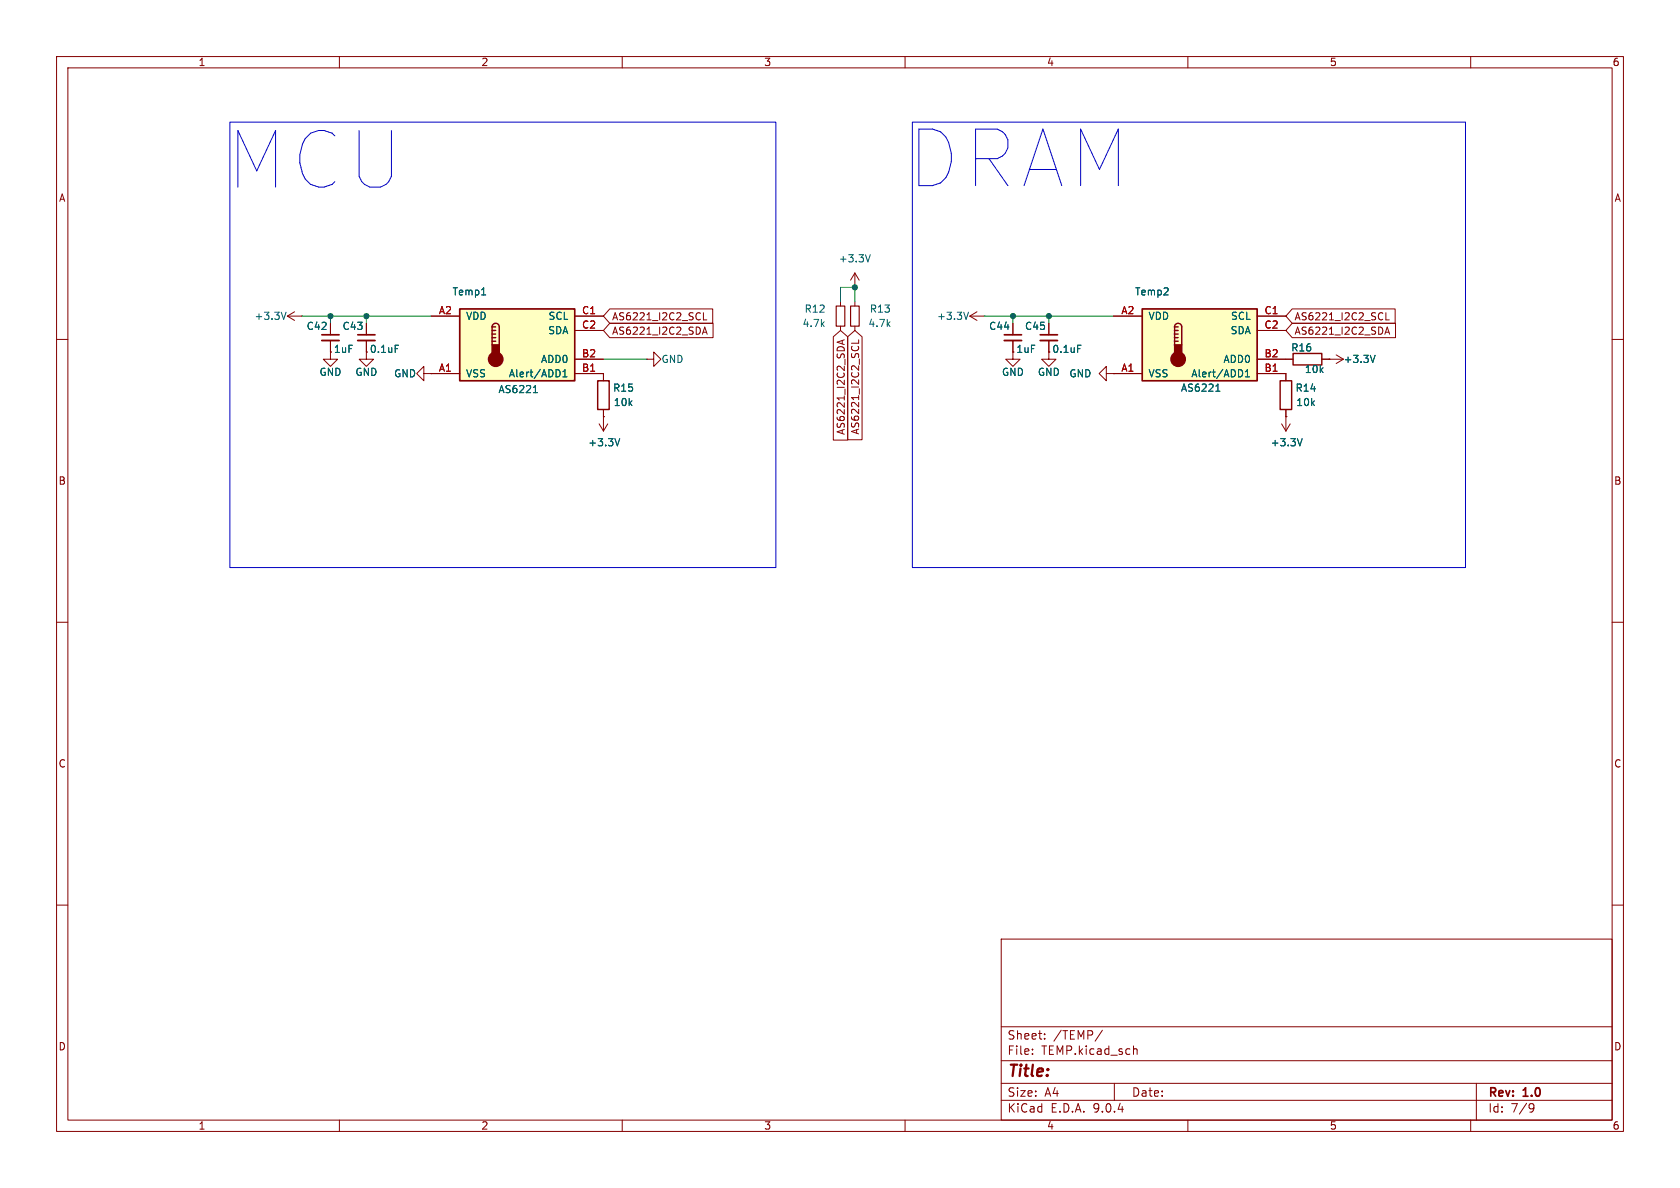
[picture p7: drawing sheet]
<svg xmlns="http://www.w3.org/2000/svg" width="297mm" height="210mm" viewBox="0 0 297 210" stroke-linecap="round" stroke-linejoin="round" font-family="sans-serif">
<g fill="none" stroke="#840000" stroke-width=".18">
<path d="M10 10h277v190h-277zM12 12h273v186h-273zM60 10v2M110 10v2M160 10v2M210 10v2M260 10v2M64.8 57.2v2M148.6 53.3v.8M148.6 57.7v.7M10 60h2M58.4 62.2v1.3h1.3l-1.3 1.3-1.3-1.3h1.3"/>
<path d="M58.4 62.2h.1M64.8 60.2v2M105.9 74.9l.8 1.3M106.7 73.7h.1M106.7 66v1.3M106.7 72.4v3.8M107.4 74.9l-.7 1.3M114.3 63.5h1.3v-1.3l1.2 1.3-1.2 1.3v-1.3M114.3 63.5h.1M285 60h2M10 110h2M285 110h2"/>
<path d="M10 160h2M177 166h108v32h-108zM285 160h2M60 198v2M110 198v2M160 198v2M177 194.5h108M177 191.5h108M177 187.5h108M177 181.5h108M182.5 186.3v.1M182.5 185.5v.1"/>
<path d="M184.7 183.6v.1M184.7 182.8v.1M194.9 182.1l-1.3 2M197 191.5v3M200.4 184.9v1.5M200.4 185.5l.2-.1 .4 .1v.9M210 198v2M260 198v2M261 191.5v6.5M270.6 195.1l.5 .1a.99 .99 0 0 1-.4 1.4h-.2M271.2 195.7l-.3 .3h-.3"/>
</g>
<path d="M147.8 54.1h1.6v3.6h-1.6z" fill="none" stroke="#840000" stroke-width=".2"/>
<path d="M69.9 61h.6M109.6 77.5l-.5 1.3" fill="none" stroke="#006464" stroke-width=".18"/>
<path d="M105.7 67.3h2v5.1h-2z" fill="none" stroke="#840000" stroke-width=".25"/>
<path d="M63.2 59.2h3.1" fill="none" stroke="#840000" stroke-width=".3"/>
<path d="M63.2 60.2h3.1" fill="none" stroke="#840000" stroke-width=".33"/>
<path d="M81.3 54.6h20.3v12.7h-20.3z" fill="#ffffc2"/>
<path d="M87 57.8a.64 .64 0 0 1 .6-.6 .64 .64 0 0 1 .7 .6v3.2M87 57.8v3.2M87 57.8h.6M87 58.4h.6M87 59.1h.6M87 59.7h.6M87 60.3h.6M226.3 67.3h2v5.1h-2zM228.6 62.5h5.1v2h-5.1z" fill="none" stroke="#840000" stroke-width=".25"/>
<g fill="#840000" stroke="#840000" stroke-width=".25">
<path d="M87 61h1.3v1.9h-1.3z"/>
<circle cx="87.6" cy="63.5" r="1.27"/>
</g>
<path d="M56.9 59.2h3M81.3 54.6h20.3v12.7h-20.3z" fill="none" stroke="#840000" stroke-width=".3"/>
<g fill="none" stroke="#840000" stroke-width=".18">
<path d="M58.4 57.2v2M76.2 55.9h5.1M101.6 55.9h5.1M101.6 58.4h5.1M151.1 50.8h.1M151.1 48.3v2.5M151.1 53.3v.8M151.1 57.7v.7M151.1 48.3l-.7 1.2M151.1 48.3l.8 1.2M171.4 55.9h2.6M171.4 55.9l1.3 .7"/>
<path d="M172.7 55.1l-1.3 .8M174 55.9h.1M58.4 60.2v2M64.8 62.2v1.3h1.2l-1.2 1.3-1.3-1.3h1.3M76.2 66h5.1M101.6 66h5.1M101.6 63.5h5.1M195.6 66v-1.2l-1.3 1.2 1.3 1.3v-1.3h1.2M196.8 66h.1M227.3 63.5h1.3M227.3 66v1.3M227.3 72.4v1.3"/>
<path d="M233.7 63.5h3.8M234.9 63.5h.1M236.2 62.7l1.3 .8M237.5 63.5l-1.3 .8"/>
</g>
<path d="M85.1 52.1h.8M153.9 45l-.5 1.3M171.2 55.2l-.4 1.3M94.3 69.4h.7M94.5 68.3l.2-.2v1.3M99 65.7v.6M99.5 66.6h.7M99.5 65.7l.4-.4v1.3M243.1 62.8l-.4 1.3" fill="none" stroke="#006464" stroke-width=".18"/>
<path d="M150.4 54.1h1.5v3.6h-1.5z" fill="none" stroke="#840000" stroke-width=".2"/>
<path d="M56.9 60.2h3" fill="none" stroke="#840000" stroke-width=".33"/>
<path d="M201.9 54.6h20.3v12.7h-20.3z" fill="#ffffc2"/>
<path d="M207.6 57.8a.64 .64 0 0 1 .7-.6 .64 .64 0 0 1 .6 .6v3.2M207.6 57.8v3.2M207.6 57.8h.7M207.6 58.4h.7M207.6 59.1h.7M207.6 59.7h.7M207.6 60.3h.7" fill="none" stroke="#840000" stroke-width=".25"/>
<g fill="#840000" stroke="#840000" stroke-width=".25">
<path d="M207.6 61h1.3v1.9h-1.3z"/>
<circle cx="208.3" cy="63.5" r="1.27"/>
</g>
<path d="M177.5 59.2h3.1M183.9 59.2h3M201.9 54.6h20.3v12.7h-20.3z" fill="none" stroke="#840000" stroke-width=".3"/>
<g fill="none" stroke="#840000" stroke-width=".18">
<path d="M50.8 55.9h2.5M50.8 55.9l1.3 .7M52.1 55.1l-1.3 .8M53.3 55.9h.1M58.4 57.2v2M64.8 57.2v2M76.2 55.9h5.1M101.6 55.9h5.1M101.6 58.4h5.1M107.8 54.6h18.2v2.6h-18.2l-1.1-1.3zM107.8 57.1h18.3v2.6h-18.3l-1.1-1.3zM124.2 59.1l.4-1.3 .4 1.3"/>
<path d="M124.3 58.7h.6M124.4 55.3v1.3h.6M147.3 59.5l1.3-1.1 1.3 1.1v18.3h-2.6zM149.9 59.5l1.2-1.1 1.3 1.1v18.2h-2.5zM179.1 57.2v2M185.4 57.2v2M196.8 55.9h5.1M222.2 55.9h5.1M222.2 58.4h5.1M228.4 57.1h18.3v2.6h-18.3l-1.1-1.3zM228.4 54.6h18.2v2.6h-18.2l-1.1-1.3zM244.8 59.1l.4-1.3 .5 1.3"/>
<path d="M244.9 58.7h.7M245 55.3v1.3h.6M58.4 62.2h.1M58.4 60.2v2M64.8 60.2v2M74.9 66v-1.2l-1.2 1.2 1.2 1.3v-1.3h1.3M76.2 66h.1M76.2 66h5.1M101.6 66h5.1v1.3M101.6 63.5h5.1M106.7 73.7h.1M106.7 72.4v1.3"/>
<path d="M148.9 60.2v.6M149.3 60.1l-1.3 .4 1.3 .4M151.8 60.1v.6h-1.3M179.1 62.2v1.3h1.2l-1.2 1.3-1.3-1.3h1.3M179.1 62.2h.1M179.1 60.2v2M185.4 60.2v3.3h1.3l-1.3 1.3-1.3-1.3h1.3M196.8 66h.1M196.8 66h5.1M222.2 66h5.1v1.3M222.2 63.5h6.4M226.6 74.9l.7 1.3"/>
<path d="M227.3 73.7h.1M227.3 72.4v3.8M228.1 74.9l-.8 1.3M233.7 63.5h1.2M234.9 63.5h.1"/>
</g>
<g fill="none" stroke="#006464" stroke-width=".18">
<path d="M50.6 55.2l-.5 1.3M85.1 52.1h.8M69.9 61h.6M94.3 69.4h.7M94.5 68.3l.2-.2v1.3M99 65.7v.6M99.5 66.6h.7M99.5 65.7l.4-.4v1.3M109.6 77.5l-.5 1.3M190.5 61h.6M214.9 69.2h.8M215.2 68.1l.1-.2v1.3"/>
<path d="M219.6 65.7v.6M220.2 66.6h.7M220.2 65.7l.3-.4v1.3M230.2 77.5l-.4 1.3M243.1 62.8l-.4 1.3"/>
</g>
<path d="M177.5 60.2h3.1M183.9 60.2h3" fill="none" stroke="#840000" stroke-width=".33"/>
<path d="M53.3 55.9h22.9M58.4 55.9v1.3M64.8 55.9v1.3M148.6 53.3v-2.5h2.5v2.5M174 55.9h22.8M179.1 55.9v1.3M185.4 55.9v1.3M106.7 63.5h7.6" fill="none" stroke="#009600" stroke-width=".18"/>
<path d="M40.6 21.6h96.6v78.7h-96.6zM161.3 21.6h97.8v78.7h-97.8z" fill="none" stroke="#0000c2" stroke-width=".18"/>
<g fill="#009600" stroke="#009600" stroke-width=".18">
<circle cx="185.4" cy="55.9" r=".46"/>
<circle cx="179.1" cy="55.9" r=".46"/>
<circle cx="151.1" cy="50.8" r=".46"/>
<circle cx="58.4" cy="55.9" r=".46"/>
<circle cx="64.8" cy="55.9" r=".46"/>
</g>
<g font-size="13.9" fill="#0000c2">
<text x="40.4" y="33.7">MCU</text>
<text x="160.9" y="33.4">DRAM</text>
</g>
<text font-size="2.8" fill="#840000" x="178" y="190.9">Title:</text>
<g font-size="2.1" fill="#840000">
<text x="178" y="184">Sheet:</text>
<text x="186.2" y="184">/TEMP/</text>
<text x="178" y="186.7">File:</text>
<text x="184.1" y="186.7">TEMP.kicad_sch</text>
<text x="178" y="196.9">KiCad</text>
<text x="178" y="194.1">Size:</text>
<text x="184.7" y="194.1">A4</text>
<text x="185.7" y="196.9">E.D.A.</text>
<text x="193.3" y="196.9">9.0.4</text>
<text x="200" y="194.1">Date:</text>
<text x="263" y="194.3">Rev:</text>
<text x="263" y="196.9">Id:</text>
<text x="267.1" y="196.9">7/9</text>
<text x="269.4" y="194.3">1.0</text>
</g>
<g font-size="1.8" fill="#840000">
<text x="35" y="11.9">1</text>
<text x="85" y="11.9">2</text>
<text x="135" y="11.9">3</text>
<text x="185" y="11.9">4</text>
<text x="235" y="11.9">5</text>
<text x="285" y="11.9">6</text>
<text x="10.3" y="35.9">A</text>
<text x="285.3" y="35.9">A</text>
<text x="108.1" y="56.8">AS6221_I2C2_SCL</text>
<text x="108.1" y="59.4">AS6221_I2C2_SDA</text>
<text x="228.8" y="59.4">AS6221_I2C2_SDA</text>
<text x="228.8" y="56.8">AS6221_I2C2_SCL</text>
<text x="185.9" y="62.6">0.1uF</text>
<text x="149.5" y="77" transform="rotate(-90 149.5 77)">AS6221_I2C2_SDA</text>
<text x="152.1" y="76.9" transform="rotate(-90 152.1 76.9)">AS6221_I2C2_SCL</text>
<text x="10.3" y="85.9">B</text>
<text x="285.3" y="85.9">B</text>
<text x="10.3" y="135.9">C</text>
<text x="285.3" y="135.9">C</text>
<text x="10.3" y="185.9">D</text>
<text x="285.3" y="185.9">D</text>
<text x="35" y="199.9">1</text>
<text x="85" y="199.9">2</text>
<text x="135" y="199.9">3</text>
<text x="185" y="199.9">4</text>
<text x="235" y="199.9">5</text>
<text x="285" y="199.9">6</text>
</g>
<g font-size="1.8" fill="#006464">
<text x="148.2" y="46.6">+3.3V</text>
<text x="79.9" y="52.4">Temp1</text>
<text x="200.6" y="52.4">Temp2</text>
<text x="44.9" y="56.7">+3.3V</text>
<text x="54.1" y="58.5">C42</text>
<text x="60.5" y="58.5">C43</text>
<text x="82.3" y="56.7">VDD</text>
<text x="96.8" y="59.3">SDA</text>
<text x="96.9" y="56.7">SCL</text>
<text x="141.8" y="58">4.7k</text>
<text x="142.1" y="55.5">R12</text>
<text x="153.4" y="58">4.7k</text>
<text x="153.7" y="55.5">R13</text>
<text x="165.6" y="56.7">+3.3V</text>
<text x="174.8" y="58.5">C44</text>
<text x="181.1" y="58.5">C45</text>
<text x="202.9" y="56.7">VDD</text>
<text x="217.5" y="59.3">SDA</text>
<text x="217.5" y="56.7">SCL</text>
<text x="58.9" y="62.6">1uF</text>
<text x="65.3" y="62.6">0.1uF</text>
<text x="95.5" y="64.4">ADD0</text>
<text x="116.8" y="64.4">GND</text>
<text x="179.6" y="62.6">1uF</text>
<text x="216.2" y="64.4">ADD0</text>
<text x="228.2" y="62.3">R16</text>
<text x="237.4" y="64.4">+3.3V</text>
<text x="56.4" y="66.6">GND</text>
<text x="62.7" y="66.6">GND</text>
<text x="69.6" y="66.9">GND</text>
<text x="82.3" y="66.9">VSS</text>
<text x="88" y="69.7">AS6221</text>
<text x="89.9" y="66.9">Alert/ADD1</text>
<text x="108.3" y="69.4">R15</text>
<text x="108.4" y="72">10k</text>
<text x="177" y="66.6">GND</text>
<text x="183.4" y="66.6">GND</text>
<text x="189" y="66.9">GND</text>
<text x="202.9" y="66.9">VSS</text>
<text x="208.7" y="69.4">AS6221</text>
<text x="210.5" y="66.9">Alert/ADD1</text>
<text x="228.9" y="69.4">R14</text>
<text x="229.1" y="72">10k</text>
<text x="230.6" y="66.1">10k</text>
<text x="103.9" y="79.1">+3.3V</text>
<text x="224.5" y="79.1">+3.3V</text>
</g>
<g font-size="1.8" fill="#a90000">
<text x="77.5" y="55.6">A2</text>
<text x="102.8" y="55.6">C1</text>
<text x="102.8" y="58.2">C2</text>
<text x="198.1" y="55.6">A2</text>
<text x="223.4" y="55.6">C1</text>
<text x="223.4" y="58.2">C2</text>
<text x="77.5" y="65.8">A1</text>
<text x="102.8" y="63.2">B2</text>
<text x="102.8" y="65.8">B1</text>
<text x="198.1" y="65.8">A1</text>
<text x="223.4" y="63.2">B2</text>
<text x="223.4" y="65.8">B1</text>
</g>
</svg>
